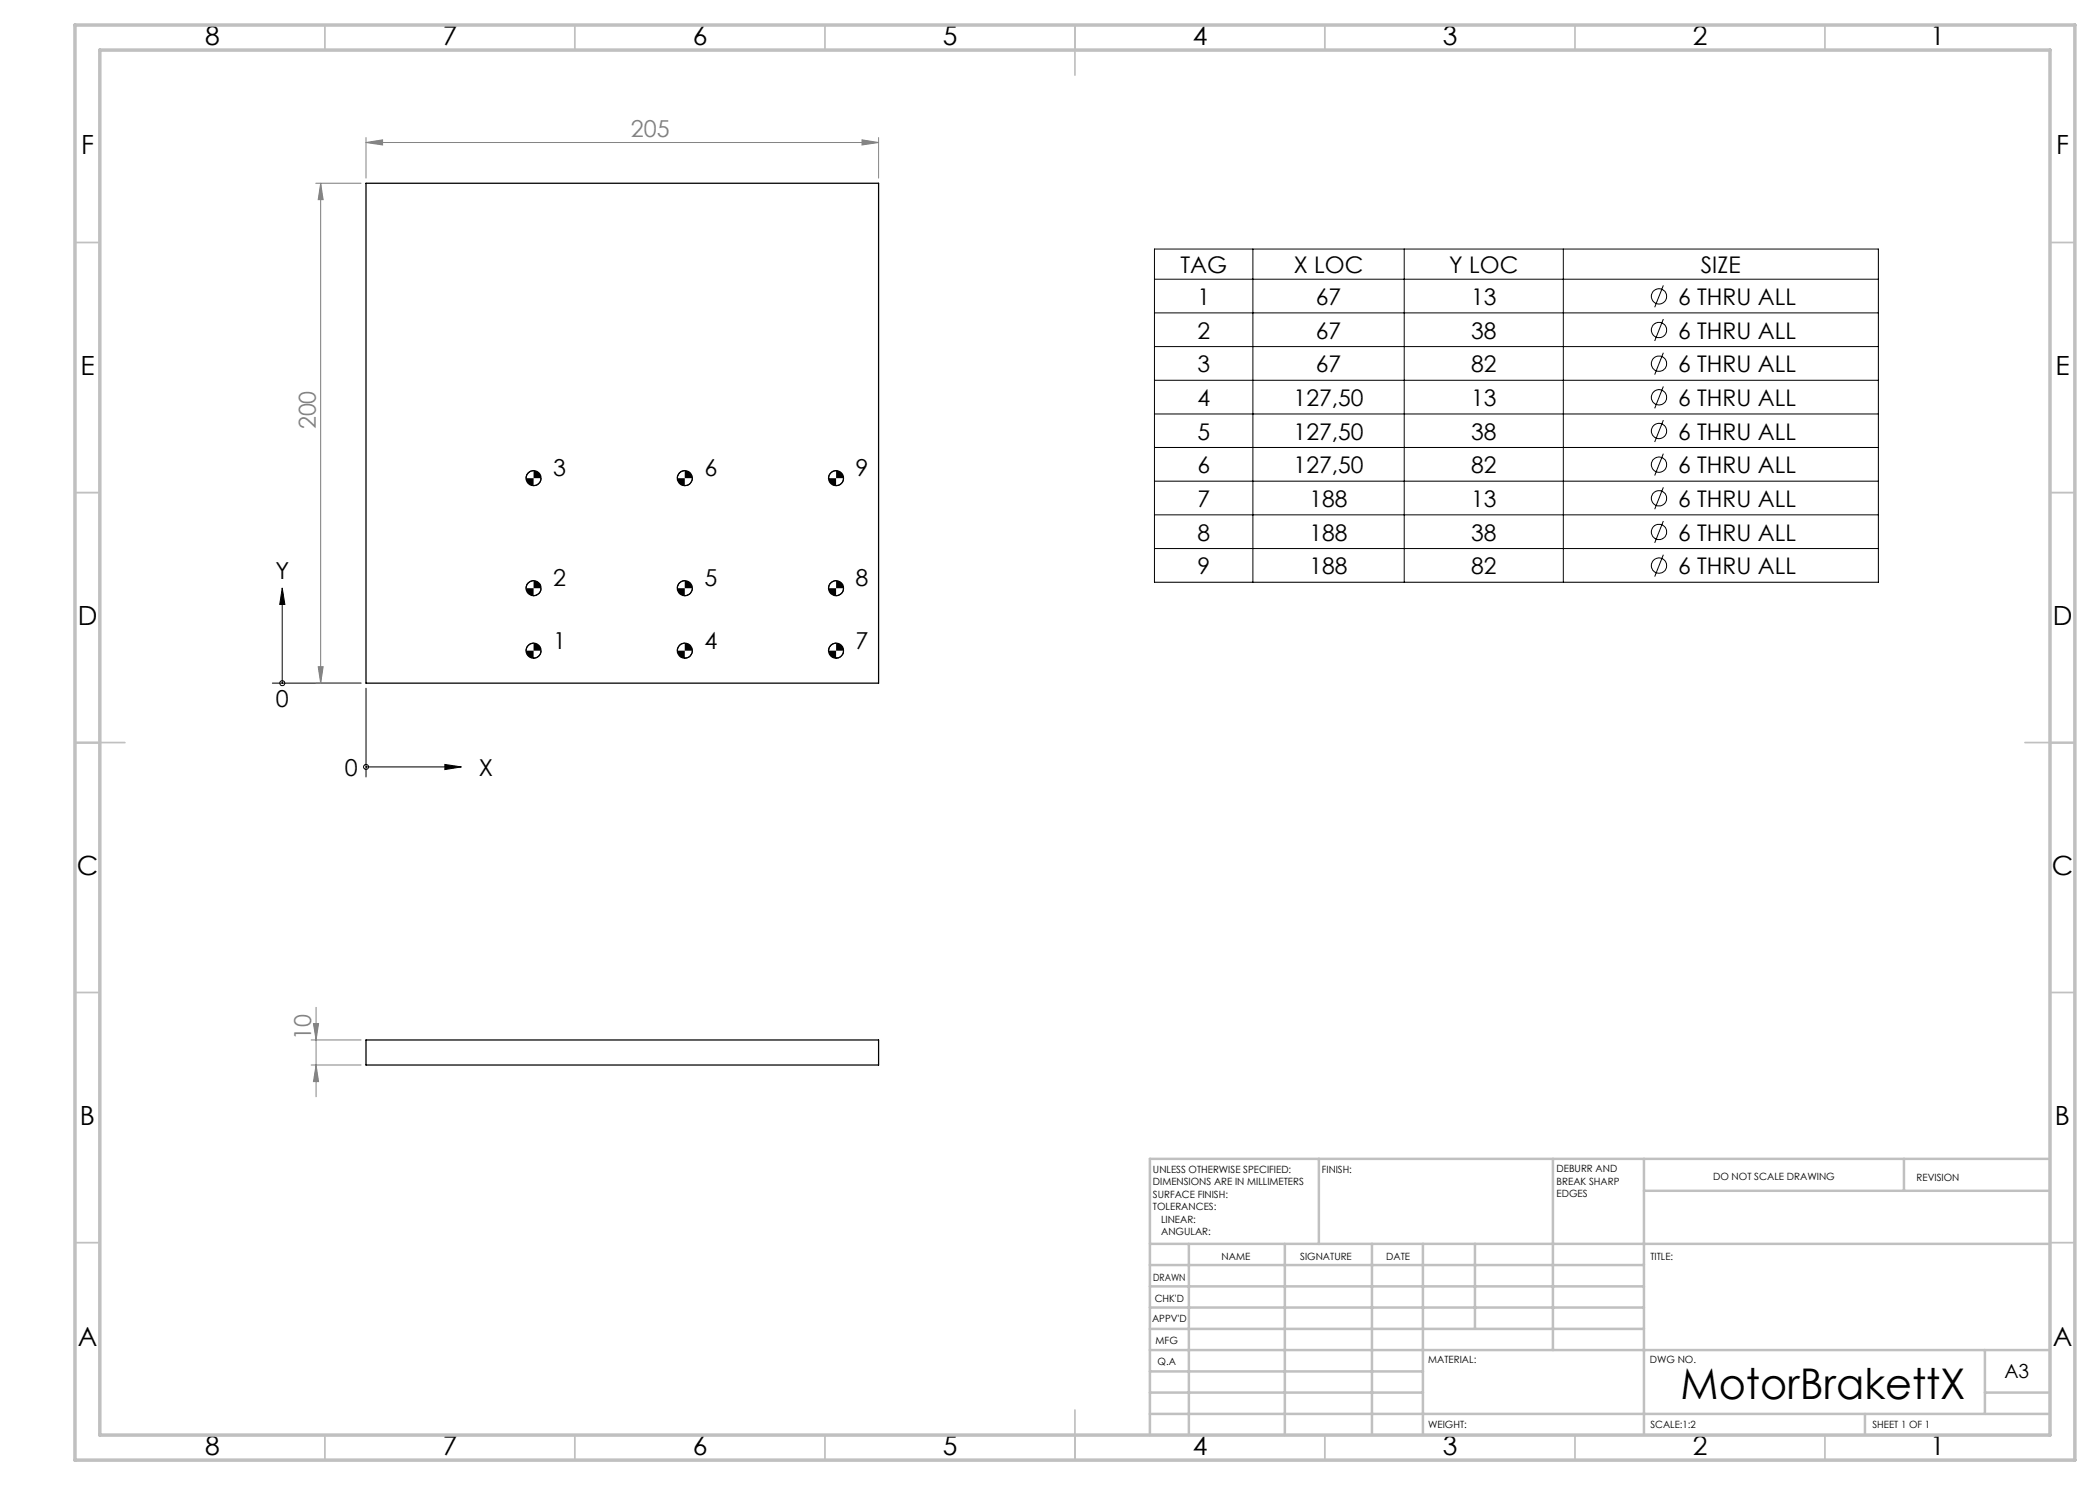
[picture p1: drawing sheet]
<svg xmlns="http://www.w3.org/2000/svg" width="420mm" height="297mm" viewBox="0 0 420 297" stroke-linecap="round" stroke-linejoin="round" font-family="sans-serif">
<g fill="none" stroke="#000" stroke-width=".2">
<path d="M230.9 49.8h144.8v66.6h-144.8zM230.9 55.8h144.8M250.6 49.8v66.6M280.8 49.8v66.6M312.7 49.8v66.6M332.7 57.1l-1.8 4.4M230.9 62.6h144.8M230.9 69.3h144.8M230.9 76.1h144.8M332.7 63.8l-1.8 4.4M332.7 70.6l-1.8 4.3M332.7 77.3l-1.8 4.4"/>
<path d="M106.7 94.1a1.56 1.56 0 0 0-1.5 1.5M108.2 95.6a1.44 1.44 0 0 1-1.5 1.5M136.9 94.1a1.5 1.5 0 0 0-1.4 1.5M138.5 95.6a1.5 1.5 0 0 1-1.6 1.5M167.2 94.1a1.56 1.56 0 0 0-1.5 1.5M168.7 95.6a1.44 1.44 0 0 1-1.5 1.5M230.9 82.8h144.8M230.9 89.5h144.8M230.9 96.2h144.8M332.7 84l-1.8 4.4M332.7 90.7l-1.8 4.4M332.7 97.5l-1.8 4.3"/>
<path d="M56.4 117.6l.6 3.3h-1zM106.7 116.1a1.56 1.56 0 0 0-1.5 1.5M108.2 117.6a1.44 1.44 0 0 1-1.5 1.5M136.9 116.1h-.1a1.53 1.53 0 0 0-1.3 1.5M138.5 117.6v.2a1.53 1.53 0 0 1-1.6 1.3M167.2 116.1a1.56 1.56 0 0 0-1.5 1.5M168.7 117.6a1.44 1.44 0 0 1-1.5 1.5M230.9 103h144.8M230.9 109.7h144.8M332.7 104.2l-1.8 4.4M332.7 110.9l-1.8 4.4M54.5 136.6h17.7"/>
<path d="M56.4 120.9v15.7M73.2 137.7v17.7M106.7 128.6a1.56 1.56 0 0 0-1.5 1.5M108.2 130.1a1.44 1.44 0 0 1-1.5 1.5M136.9 128.6a1.5 1.5 0 0 0-1.4 1.5M138.5 130.1a1.5 1.5 0 0 1-1.6 1.5M167.2 128.6a1.56 1.56 0 0 0-1.5 1.5M168.7 130.1a1.44 1.44 0 0 1-1.5 1.5M73.2 153.4h15.8M89 152.9l3.3 .5-3.3 .5z"/>
<circle cx="331.8" cy="59.3" r="1.53"/>
<circle cx="331.8" cy="72.7" r="1.54"/>
<circle cx="331.8" cy="66" r="1.53"/>
<circle cx="331.8" cy="79.5" r="1.53"/>
<circle cx="331.8" cy="99.7" r="1.53"/>
<circle cx="331.8" cy="86.2" r="1.53"/>
<circle cx="331.8" cy="92.9" r="1.53"/>
<circle cx="331.8" cy="113.1" r="1.53"/>
<circle cx="331.8" cy="106.4" r="1.53"/>
<circle cx="56.5" cy="136.6" r=".5"/>
<circle cx="73.2" cy="153.4" r=".5"/>
</g>
<g fill="none" stroke="#808080" stroke-width=".2">
<path d="M63.1 36.7h9.1M64.1 36.7v99.9M64.1 36.7l.5 3.2h-1zM73.2 28.5l3.3-.5v1zM73.2 27.5v8.1M73.2 28.5h102.5M172.4 28l3.3 .5-3.3 .5zM175.7 27.5v8.1M63.1 136.6h9.1M63.6 133.3h1l-.5 3.3zM62.2 213h10M62.2 208h10"/>
<path d="M62.7 204.7h1l-.5 3.3zM63.2 201.5v17.9M63.2 213l.5 3.3h-1z"/>
</g>
<g fill="none" stroke="#c0c0c0" stroke-width=".35">
<path d="M65 5v5M115 5v5M165 5v5M215 5v10M265 5v5M315 5v5M365 5v5M15 48.5h5M410 48.5h5M15 98.5h5M410 98.5h5M15 148.5h10"/>
<path d="M405 148.5h10M15 198.5h5M410 198.5h5M15 248.5h5M410 248.5h5M65 287v5M115 287v5M165 287v5M215 282v10M265 287v5M315 287v5M365 287v5"/>
</g>
<g fill="none" stroke="#c0c0c0" stroke-width=".5">
<path d="M263.8 231.8v17M310.6 231.8v38.2M328.8 231.8v55.2M328.8 238.2h81.2M380.8 231.8v6.4M410 231.8h-180v55.2M230 248.8h180M230 257.3h98.8M230 253h98.8M237.8 248.8v38.2M257 248.8v38.2M274.4 248.8v38.2"/>
<path d="M284.6 248.8v38.2M295 248.8v17M230 265.8h98.8M230 261.5h98.8M230 278.5h54.6M230 274.3h54.6M230 270h180M397 278.5h13M397 270v12.8M230 282.8h180M373 282.8v4.2"/>
</g>
<path d="M15 5h400v287h-400zM20 10h390v277h-390z" fill="none" stroke="#c0c0c0" stroke-width=".7"/>
<path d="M105.2 130.1a1.5 1.5 0 0 0 1.5 1.5v-1.5zM106.7 128.6v1.5h1.5a1.49 1.49 0 0 0-1.5-1.5zM135.5 130.1a1.5 1.5 0 0 0 1.4 1.5v-1.5zM136.9 128.6v1.5h1.6a1.56 1.56 0 0 0-1.6-1.5zM135.5 95.6a1.5 1.5 0 0 0 1.4 1.5v-1.5zM136.9 94.1v1.5h1.6a1.56 1.56 0 0 0-1.6-1.5zM135.5 117.6v.2a1.53 1.53 0 0 0 1.4 1.3v-1.5zM136.9 116.1v1.5h1.6a1.5 1.5 0 0 0-1.6-1.5zM165.7 130.1a1.5 1.5 0 0 0 1.5 1.5v-1.5zM167.2 128.6v1.5h1.5a1.49 1.49 0 0 0-1.5-1.5zM165.7 117.6a1.5 1.5 0 0 0 1.5 1.5v-1.5zM167.2 116.1v1.5h1.5a1.44 1.44 0 0 0-1.5-1.5zM165.7 95.6a1.5 1.5 0 0 0 1.5 1.5v-1.5zM167.2 94.1v1.5h1.5a1.49 1.49 0 0 0-1.5-1.5zM105.2 95.6a1.5 1.5 0 0 0 1.5 1.5v-1.5zM106.7 94.1v1.5h1.5a1.49 1.49 0 0 0-1.5-1.5zM105.2 117.6a1.5 1.5 0 0 0 1.5 1.5v-1.5zM106.7 116.1v1.5h1.5a1.44 1.44 0 0 0-1.5-1.5zM89 152.9l3.3 .5-3.3 .5zM56.4 117.6l.6 3.3h-1z" fill="#000"/>
<g fill="#808080">
<path d="M73.2 28.5l3.3-.5v1zM172.4 28l3.3 .5-3.3 .5z"/>
<path d="M63.6 133.3h1l-.5 3.3zM64.1 36.7l.5 3.2h-1zM63.2 213l.5 3.3h-1zM62.7 204.7h1l-.5 3.3z"/>
</g>
<g fill="none" stroke="#000" stroke-width=".25">
<path d="M73.2 36.7h102.5v99.9h-102.5zM73.2 208h102.5v5h-102.5z"/>
<circle cx="106.7" cy="95.6" r="1.49"/>
<circle cx="137" cy="95.6" r="1.48"/>
<circle cx="167.2" cy="95.6" r="1.49"/>
<circle cx="106.7" cy="117.6" r="1.51"/>
<circle cx="137" cy="117.6" r="1.5"/>
<circle cx="167.2" cy="117.6" r="1.51"/>
<circle cx="106.7" cy="130.1" r="1.49"/>
<circle cx="137" cy="130.1" r="1.48"/>
<circle cx="167.2" cy="130.1" r="1.49"/>
</g>
<text font-size="8.5" x="336.1" y="279.7">MotorBrakettX</text>
<g font-size="5.3">
<text x="41" y="9">8</text>
<text x="88.5" y="9">7</text>
<text x="138.5" y="9">6</text>
<text x="188.5" y="9">5</text>
<text x="238.5" y="9">4</text>
<text x="288.5" y="9">3</text>
<text x="338.5" y="9">2</text>
<text x="386" y="9">1</text>
<text x="16.2" y="30.7">F</text>
<text x="411.2" y="30.7">F</text>
<text x="16.1" y="75">E</text>
<text x="411.1" y="75">E</text>
<text x="15.5" y="125">D</text>
<text x="410.5" y="125">D</text>
<text x="15.4" y="175">C</text>
<text x="410.4" y="175">C</text>
<text x="16" y="225">B</text>
<text x="411" y="225">B</text>
<text x="15.5" y="269.2">A</text>
<text x="410.5" y="269.2">A</text>
<text x="41" y="291">8</text>
<text x="88.5" y="291">7</text>
<text x="138.5" y="291">6</text>
<text x="188.5" y="291">5</text>
<text x="238.5" y="291">4</text>
<text x="288.5" y="291">3</text>
<text x="338.5" y="291">2</text>
<text x="386" y="291">1</text>
</g>
<g font-size="4.7" fill="#808080">
<text x="126.2" y="27.5">205</text>
<text x="63.1" y="85.9" transform="rotate(-90 63.1 85.9)">200</text>
<text x="62.2" y="207.9" transform="rotate(-90 62.2 207.9)">10</text>
</g>
<g font-size="4.7">
<text x="110.6" y="95.2">3</text>
<text x="140.9" y="95.2">6</text>
<text x="171.1" y="95.2">9</text>
<text x="55.1" y="115.8">Y</text>
<text x="110.6" y="117.2">2</text>
<text x="140.9" y="117.2">5</text>
<text x="171.1" y="117.2">8</text>
<text x="110.6" y="129.7">1</text>
<text x="140.9" y="129.7">4</text>
<text x="171.1" y="129.7">7</text>
<text x="55.2" y="141.4">0</text>
<text x="68.9" y="155.1">0</text>
<text x="95.8" y="155.1">X</text>
</g>
<g font-size="4.6">
<text x="236.1" y="54.5">TAG</text>
<text x="258.8" y="54.5">X LOC</text>
<text x="289.9" y="54.5">Y LOC</text>
<text x="340.2" y="54.5">SIZE</text>
<text x="239.5" y="61">1</text>
<text x="263.2" y="61">67</text>
<text x="294.2" y="61">13</text>
<text x="335.6" y="61">6 THRU ALL</text>
<text x="239.5" y="67.7">2</text>
<text x="263.2" y="67.7">67</text>
<text x="294.2" y="67.7">38</text>
<text x="335.6" y="67.7">6 THRU ALL</text>
<text x="239.5" y="74.5">3</text>
<text x="263.2" y="74.5">67</text>
<text x="294.2" y="74.5">82</text>
<text x="335.6" y="74.5">6 THRU ALL</text>
<text x="239.5" y="81.2">4</text>
<text x="258.7" y="81.2">127,50</text>
<text x="294.2" y="81.2">13</text>
<text x="335.6" y="81.2">6 THRU ALL</text>
<text x="239.5" y="87.9">5</text>
<text x="258.7" y="87.9">127,50</text>
<text x="294.2" y="87.9">38</text>
<text x="335.6" y="87.9">6 THRU ALL</text>
<text x="239.5" y="94.7">6</text>
<text x="258.7" y="94.7">127,50</text>
<text x="294.2" y="94.7">82</text>
<text x="335.6" y="94.6">6 THRU ALL</text>
<text x="239.5" y="101.4">7</text>
<text x="261.9" y="101.4">188</text>
<text x="294.2" y="101.4">13</text>
<text x="335.6" y="101.4">6 THRU ALL</text>
<text x="239.5" y="108.1">8</text>
<text x="261.9" y="108.1">188</text>
<text x="294.2" y="108.1">38</text>
<text x="335.6" y="108.1">6 THRU ALL</text>
<text x="239.5" y="114.8">9</text>
<text x="261.9" y="114.8">188</text>
<text x="294.2" y="114.8">82</text>
<text x="335.6" y="114.8">6 THRU ALL</text>
</g>
<text font-size="3.9" x="400.9" y="275.5">A3</text>
<g font-size="2">
<text x="230.6" y="234.6">UNLESS OTHERWISE SPECIFIED:</text>
<text x="230.6" y="237.1">DIMENSIONS ARE IN MILLIMETERS</text>
<text x="230.6" y="239.6">SURFACE FINISH:</text>
<text x="264.4" y="234.6">FINISH:</text>
<text x="311.3" y="234.5">DEBURR AND</text>
<text x="311.3" y="237">BREAK SHARP</text>
<text x="311.3" y="239.5">EDGES</text>
<text x="342.6" y="236">DO NOT SCALE DRAWING</text>
<text x="383.3" y="236.2">REVISION</text>
<text x="230.6" y="242.1">TOLERANCES:</text>
<text x="232.2" y="244.6">LINEAR:</text>
<text x="232.2" y="247.1">ANGULAR:</text>
<text x="244.3" y="252">NAME</text>
<text x="260" y="251.9">SIGNATURE</text>
<text x="277.2" y="251.9">DATE</text>
<text x="330.1" y="251.9">TITLE:</text>
<text x="230.6" y="256.1">DRAWN</text>
<text x="230.9" y="260.3">CHK'D</text>
<text x="230.4" y="264.4">APPV'D</text>
<text x="231.1" y="268.8">MFG</text>
<text x="231.5" y="273">Q.A</text>
<text x="285.6" y="272.5">MATERIAL:</text>
<text x="330" y="272.5">DWG NO.</text>
<text x="285.6" y="285.5">WEIGHT:</text>
<text x="330.1" y="285.6">SCALE:1:2</text>
<text x="374.5" y="285.6">SHEET 1 OF 1</text>
</g>
</svg>
